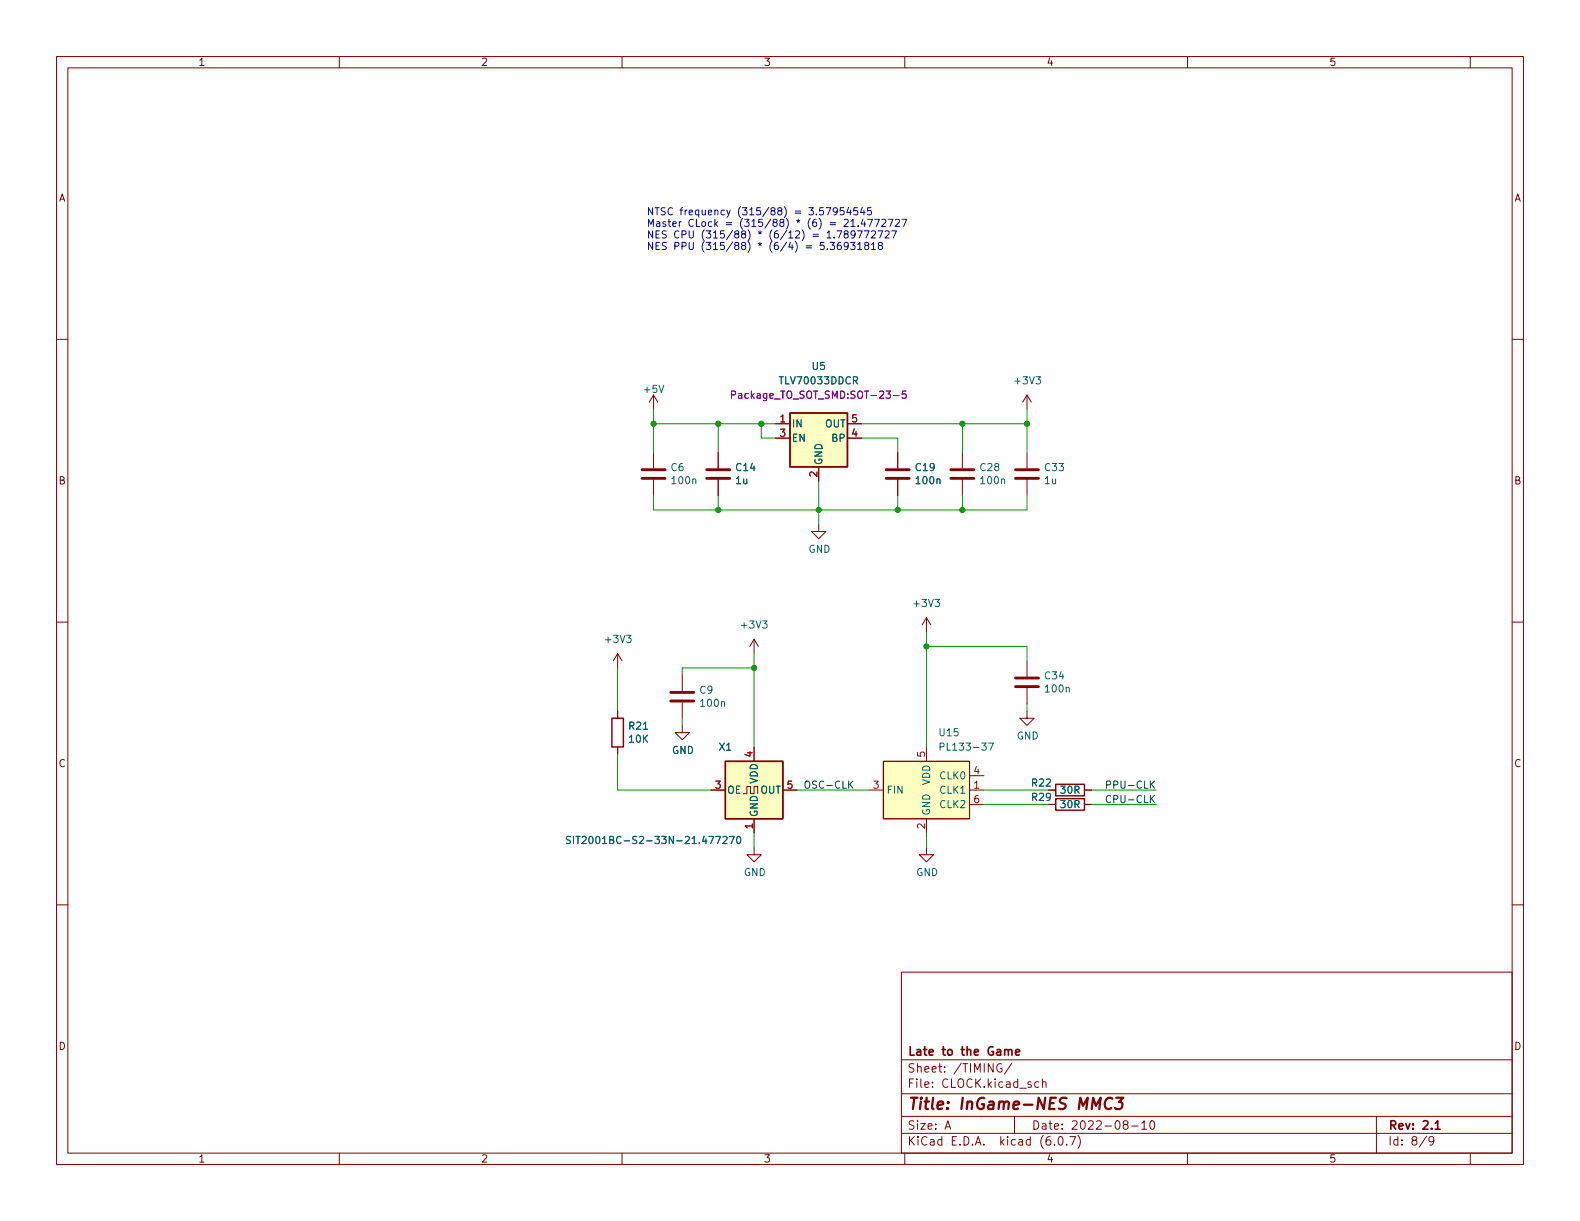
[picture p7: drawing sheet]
<svg xmlns="http://www.w3.org/2000/svg" width="279mm" height="216mm" viewBox="0 0 279 216" stroke-linecap="round" stroke-linejoin="round" font-family="sans-serif">
<g fill="none" stroke="#840000" stroke-width=".18">
<path d="M10 10h259.4v195.9h-259.4zM12 12h255.4v191.9h-255.4zM60 10v2M110 10v2M160 10v2M210 10v2M260 10v2M10 60h2M267.4 60h2M115.6 69.9l-.8 1.2M115.6 69.9v2.5M115.6 69.9l.7 1.2"/>
<path d="M137.2 74.9h2.5M137.2 77.5h2.5M149.9 74.9h2.5M149.9 77.5h2.5M181.6 69.9l-.8 1.2M181.6 69.9v2.5M181.6 69.9l.8 1.2M115.6 80v2.8M115.6 84.8v2.8M127 80v2.8M127 84.8v2.8M144.8 92.7v1.3h1.2l-1.2 1.3-1.3-1.3h1.3"/>
<path d="M144.8 82.6v2.5M158.7 80v2.8M158.7 84.8v2.8M170.2 80v2.8M170.2 84.8v2.8M181.6 80v2.8M181.6 84.8v2.8M10 110h2M109.2 115.6v2.5M109.2 115.6l-.7 1.2M109.2 115.6l.8 1.2M120.6 119.4v2.8"/>
<path d="M133.3 113l-.7 1.3M133.3 113v2.6M133.3 113l.8 1.3M163.8 109.2l-.7 1.3M163.8 109.2v2.6M163.8 109.2l.8 1.3M181.6 116.8v2.8M267.4 110h2M109.2 125.7v1.3M109.2 132.1v1.3M120.6 128.3v1.2h1.3l-1.3 1.3-1.2-1.3h1.2M120.6 124.2v2.8"/>
<path d="M125.7 139.7h2.6M133.3 132.1v2.5M138.4 139.7h2.6M153.7 139.7h2.5M156.2 134.6h15.2v10.2h-15.2zM163.8 132.1v2.5M171.4 139.7h2.6M171.4 137.2h2.6M181.6 125.7v1.3h1.3l-1.3 1.3-1.3-1.3h1.3M181.6 121.7v2.8M185.4 139.7h1.3M191.8 139.7h1.2"/>
<path d="M10 160h2M131.4 140.3h.7v-1.2h.6v1.2h.6v-1.2h.7v1.2M133.3 149.9v1.2h1.3l-1.3 1.3-1.2-1.3h1.2M133.3 144.8v2.5M163.8 149.9v1.2h1.3l-1.3 1.3-1.2-1.3h1.2M163.8 144.8v2.5M171.4 142.2h2.6M185.4 142.2h1.3M191.8 142.2h1.2M267.4 160h2M159.4 171.9h108v32h-108zM159.4 197.4h108"/>
<path d="M159.4 193.4h108M159.4 187.4h108M167.1 199.7l.5-1.5 .5 1.5M167.3 199.2h.7M177.1 188.1a.74 .74 0 0 0-.9 .6 .74 .74 0 0 0 .6 .9l.4-.2v-.5h-.3M178.9 188l-1.3 1.9M179.4 197.4v3M183.7 191.4l-.4-.1-.3 .3v.4l.1 .2h.6M184.3 191.4l.2-.1 .4 .1 .1 .9M184.3 190.8v1.5M198.9 198.8l-.3-.3 .1-.2 .2-.1h.4l.2 .3-.1 .2-.6 .2-.2 .2 .1 .4 .2 .2 .4-.1 .2-.2-.1-.4-.2-.2M200.1 199.1h1.2"/>
<path d="M201.9 198.6l.4-.4v1.5M201.9 199.7h.9M203.5 198.3l.2-.1a.81 .81 0 0 1 .6 .6 .81 .81 0 0 1-.3 .8l-.2 .1a.81 .81 0 0 1-.3-1.4zM243.4 197.4v6.5M60 203.9v2M110 203.9v2M159.4 200.4h108M160 203.9v2M186.5 202.3v.2M187.3 201h.2a.81 .81 0 0 1 .6 .6 .81 .81 0 0 1-.3 .8l-.2 .1a.81 .81 0 0 1-.6-.6 .81 .81 0 0 1 .3-.9zM188.6 202.3v.2M189.2 201h1l-.7 1.5"/>
<path d="M190.6 200.8a1.72 1.72 0 0 1 0 2.2M210 203.9v2M252.3 200.9l-1.3 1.9M253.5 201.6l-.2 .3h-.3l-.3-.3 .1-.6h.5l.2 .1a.99 .99 0 0 1-.4 1.4h-.3M260 203.9v2"/>
</g>
<path d="M177.7 185.7l.2-.1 .3 .1 .1 .9M178.3 185.8l.2-.2 .4 .1 .1 .9M179.6 186.1l.7-.2-.1-.2-.4-.1-.2 .2 .1 .7h.5M253.8 198.6l.4-.4v1.5M253.8 199.7h.9" fill="none" stroke="#840000" stroke-width=".3"/>
<path d="M196.7 194.3a.88 .88 0 0 0-1 0 .88 .88 0 0 0-.3 .9 .69 .69 0 0 0 .3 .8 .69 .69 0 0 0 .8-.1M197.4 194.1h1.2l-.7 .8h.3l.2 .2 .1 .1-.2 .7-.3 .2h-.6l-.2-.2" fill="none" stroke="#840000" stroke-width=".4"/>
<g fill="none" stroke="#840000" stroke-width=".51">
<path d="M113.5 83.1h4.1M113.5 84.6h4.1M125 83.1h4M125 84.6h4M156.7 83.1h4.1M156.7 84.6h4.1M168.1 83.1h4.1M168.1 84.6h4.1M179.6 83.1h4M179.6 84.6h4M179.6 119.9h4M118.6 122.4h4.1"/>
<path d="M118.6 124h4.1M179.6 121.4h4"/>
</g>
<g fill="#ffffc2" stroke="#ffffc2" stroke-width=".18">
<path d="M139.7 73h10.2v9.6h-10.2z"/>
<path d="M128.3 134.6h10.1v10.2h-10.1z"/>
<path d="M156.2 134.6h15.2v10.2h-15.2z"/>
</g>
<path d="M139.7 73h10.2v9.6h-10.2zM108.2 127h2v5.1h-2zM128.3 134.6h10.1v10.2h-10.1zM186.7 138.7h5.1v2h-5.1zM186.7 141.2h5.1v2.1h-5.1z" fill="none" stroke="#840000" stroke-width=".25"/>
<path d="M129.4 69.8h.6l.1-.2-.1-.3-.6-.1v1.2M160.2 69.2h-.6l-.1 .6 .2-.2 .4 .1 .2 .2-.1 .4-.2 .1-.5-.1" fill="none" stroke="#840084" stroke-width=".18"/>
<path d="M166.2 132h.6l.2-.2-.1-.3-.7-.1v1.3M174.8 131.4h.9l-.6 1.3M100.9 148l-.5-.1-.3 .2 .2 .3 .5 .3v.3l-.2 .2-.5-.1M101.4 147.9v1.3M101.8 147.9h.8M102.2 147.9v1.3M127.8 148l.5-.1 .3 .4-.8 .9h.8M129 147.9h.8l-.5 1.3M130.4 148l.2-.1a.68 .68 0 0 1 .4 .6 .68 .68 0 0 1-.4 .7l-.2-.2-.1-.3z" fill="none" stroke="#006464" stroke-width=".18"/>
<path d="M142.4 138.3l.2-.2a.43 .43 0 0 1 .6 .4v.5a.42 .42 0 0 1-.4 .4 .42 .42 0 0 1-.5-.4zM195.7 138.8l.6-.1 .1-.2v-.3l-.7-.1v1.3M196.4 140.8a.6 .6 0 0 0-.8 .4 .6 .6 0 0 0 .6 .7l.2-.1" fill="none" stroke="#0f0f0f" stroke-width=".18"/>
<g fill="none" stroke="#0000c2" stroke-width=".18">
<path d="M146.1 36.7h.8l-.5 1.3M148.1 37.3l-.3 .2h-.2l-.3-.2 .2-.5 .3-.1 .2 .1a.84 .84 0 0 1-.3 1.2h-.2M149.2 36.7h-.6l-.1 .6 .2-.1 .5 .1 .1 .2-.1 .4-.2 .1-.5-.1M149.3 38.9l.5-.1 .2 .3-.8 .9h.8M150.1 36.7l-.3 .9h.7M150.4 37.1v.9M150.5 39.1l.3-.3v1.2M151.6 36.7h-.6v.6l.1-.1 .5 .1 .1 .2-.1 .4-.2 .1-.4-.1M151.8 39.9v.1M152.5 36.7l-.3 .9h.8M152.6 38.7l-.3 .9h.8M152.8 37.1v.9"/>
<path d="M152.9 39.2v.8M153.4 38.8h.9l-.6 1.2M154 36.7h-.6v.6l.2-.1 .4 .1 .1 .2-.1 .4-.1 .1-.5-.1M154.7 38.8h.8l-.5 1.2M155.9 38.9l.5-.1 .2 .3-.7 .9h.7M157.1 38.8h.8l-.5 1.2M158.3 38.9l.5-.1 .3 .3-.8 .9h.8M159.5 38.8h.8l-.5 1.2M146.3 44v.1M146.8 42.9h.8l-.4 .4 .3 .2v.5l-.2 .1-.5-.1M148 40.8h.8l-.5 1.3M148.7 42.9h-.4a.86 .86 0 0 0 0 1.2l.4-.1 .1-.4-.3-.3h-.2l-.2 .3"/>
<path d="M149.5 41.4l-.2-.3v-.2l.2-.1 .4 .1 .1 .2-.1 .1-.5 .2-.1 .2v.2l.2 .3h.3l.2-.3-.1-.3-.1-.1M150 43.4l-.2 .2h-.3l-.2-.2 .1-.5h.4l.1 .1a.84 .84 0 0 1-.3 1.1h-.2M150.4 42.9h.8l-.4 .4 .3 .2v.5l-.1 .1-.6-.1M150.5 40h.7M151.2 41.4l-.2 .2h-.3l-.2-.2 .1-.5 .4-.1 .1 .1a.84 .84 0 0 1-.3 1.2h-.2M151.6 40.8h.9l-.6 1.3M151.7 43.2l.4-.3v1.2M151.7 44.1h.7M152.8 40.8h.9l-.6 1.3M153.1 43.4l-.2-.2 .1-.2 .1-.1h.4l.1 .2v.2l-.6 .2-.1 .1v.3l.2 .2h.3l.2-.2v-.3l-.2-.2M154.1 40.9l.5-.1 .2 .4-.8 .9h.8M154.1 43.2l.4-.3v1.2"/>
<path d="M154.1 44.1h.7M155.3 40.8h.8l-.5 1.3M155.6 43.4l-.3-.2 .1-.2 .2-.1h.3l.1 .2v.2l-.6 .2-.1 .1 .1 .4 .2 .1h.2l.2-.2v-.4l-.2-.1M156.5 40.9l.5-.1 .3 .4-.8 .9h.8M157.7 40.8h.8l-.5 1.3"/>
</g>
<g fill="none" stroke="#009600" stroke-width=".18">
<path d="M115.6 74.9h21.6M115.6 72.4v7.6M127 74.9v5.1M134.6 74.9v2.6h2.6M152.4 77.5h6.3v2.5M152.4 74.9h29.2M170.2 74.9v5.1M181.6 72.4v7.6M115.6 87.6v2.6h66v-2.6M127 87.6v2.6M144.8 85.1v7.6M158.7 87.6v2.6"/>
<path d="M170.2 87.6v2.6M109.2 118.1v7.6M133.3 115.6v16.5M133.3 118.1h-12.7v1.3M163.8 111.8v20.3M163.8 114.3h17.8v2.5M109.2 133.4v6.3h16.5M120.6 127v1.3M141 139.7h12.7M174 139.7h11.4M181.6 124.5v1.2M193 139.7h11.5"/>
<path d="M133.3 147.3v2.6M163.8 147.3v2.6M174 142.2h11.4M193 142.2h11.5"/>
</g>
<g fill="#009600" stroke="#009600" stroke-width=".18">
<circle cx="170.2" cy="90.2" r=".46"/>
<circle cx="127" cy="74.9" r=".46"/>
<circle cx="134.6" cy="74.9" r=".46"/>
<circle cx="127" cy="90.2" r=".46"/>
<circle cx="144.8" cy="90.2" r=".46"/>
<circle cx="115.6" cy="74.9" r=".46"/>
<circle cx="170.2" cy="74.9" r=".46"/>
<circle cx="181.6" cy="74.9" r=".46"/>
<circle cx="133.3" cy="118.1" r=".46"/>
<circle cx="158.7" cy="90.2" r=".46"/>
<circle cx="163.8" cy="114.3" r=".46"/>
</g>
<text font-size="2.8" fill="#840000" x="160.4" y="196.2">Title: InGame-NES MMC3</text>
<g font-size="2.1" fill="#840000">
<text x="160.4" y="189.7">Sheet: /TIMING/</text>
<text x="160.4" y="186.7">Late to the Game</text>
<text x="160.4" y="192.4">File: CLOCK.kicad_sch</text>
<text x="160.4" y="202.5">KiCad E.D.A. kicad (6.0.7)</text>
<text x="160.4" y="199.7">Size: A</text>
<text x="182.4" y="199.7">Date: 2022-08-10</text>
<text x="245.4" y="199.7">Rev: 2.1</text>
<text x="245.4" y="202.5">Id: 8/9</text>
</g>
<g font-size="1.8" fill="#840000">
<text x="35" y="11.6">1</text>
<text x="85" y="11.6">2</text>
<text x="135" y="11.6">3</text>
<text x="185" y="11.6">4</text>
<text x="235" y="11.6">5</text>
<text x="10.3" y="35.6">A</text>
<text x="267.7" y="35.6">A</text>
<text x="10.3" y="85.7">B</text>
<text x="267.7" y="85.7">B</text>
<text x="10.3" y="135.6">C</text>
<text x="267.7" y="135.6">C</text>
<text x="10.3" y="185.7">D</text>
<text x="267.7" y="185.7">D</text>
<text x="35" y="205.6">1</text>
<text x="85" y="205.6">2</text>
<text x="135" y="205.6">3</text>
<text x="185" y="205.6">4</text>
<text x="235" y="205.6">5</text>
</g>
<g font-size="1.8" fill="#0000c2">
<text x="114.3" y="38.1">NTSC frequency (315/88) = 3.57954545</text>
<text x="114.3" y="40.1">Master CLock = (315/88) * (6) = 21.4772727</text>
<text x="114.3" y="42.1">NES CPU (315/88) * (6/12) = 1.789772727</text>
<text x="114.3" y="44.2">NES PPU (315/88) * (6/4) = 5.36931818</text>
</g>
<g font-size="1.8" fill="#006464">
<text x="143.6" y="65.4">U5</text>
<text x="114" y="69.5">+5V</text>
<text x="138.1" y="67.9">TLV70033DDCR</text>
<text x="179.6" y="67.9">+3V3</text>
<text x="140" y="75.6">IN</text>
<text x="145.9" y="75.6">OUT</text>
<text x="118.7" y="83.3">C6</text>
<text x="130.2" y="83.3">C14</text>
<text x="140" y="78.1">EN</text>
<text x="145.4" y="82.3" transform="rotate(-90 145.4 82.3)">GND</text>
<text x="147.1" y="78.1">BP</text>
<text x="162" y="83.3">C19</text>
<text x="173.4" y="83.3">C28</text>
<text x="184.8" y="83.3">C33</text>
<text x="118.9" y="85.6">100n</text>
<text x="130.1" y="85.6">1u</text>
<text x="162.1" y="85.6">100n</text>
<text x="173.6" y="85.6">100n</text>
<text x="184.8" y="85.6">1u</text>
<text x="142.9" y="97.7">GND</text>
<text x="161.7" y="107.3">+3V3</text>
<text x="107.2" y="113.7">+3V3</text>
<text x="131.3" y="111.1">+3V3</text>
<text x="123.8" y="122.7">C9</text>
<text x="124" y="125">100n</text>
<text x="184.8" y="120.1">C34</text>
<text x="185" y="122.4">100n</text>
<text x="111.3" y="129">R21</text>
<text x="111.3" y="131.3">10K</text>
<text x="166.2" y="130.2">U15</text>
<text x="179.8" y="130.8">GND</text>
<text x="118.8" y="133.3">GND</text>
<text x="127.2" y="132.7">X1</text>
<text x="166.3" y="137.8">CLK0</text>
<text x="167" y="132.7">PL133-37</text>
<text x="128.5" y="140.3">OE</text>
<text x="134" y="138.6" transform="rotate(-90 134 138.6)">VDD</text>
<text x="134.4" y="140.3">OUT</text>
<text x="156.7" y="140.3">FIN</text>
<text x="164.5" y="138.9" transform="rotate(-90 164.5 138.9)">VDD</text>
<text x="166.3" y="140.3">CLK1</text>
<text x="166.3" y="142.9">CLK2</text>
<text x="182.5" y="141.6">R29</text>
<text x="182.5" y="139.1">R22</text>
<text x="187.6" y="142.9">30R</text>
<text x="187.6" y="140.3">30R</text>
<text x="103.2" y="149.2">SIT2001BC-S2-33N-21.477270</text>
<text x="134" y="144.5" transform="rotate(-90 134 144.5)">GND</text>
<text x="164.5" y="144.3" transform="rotate(-90 164.5 144.3)">GND</text>
<text x="131.5" y="154.9">GND</text>
<text x="162" y="154.9">GND</text>
</g>
<text font-size="1.8" fill="#840084" x="130.5" y="70.5">Package_TO_SOT_SMD:SOT-23-5</text>
<g font-size="1.8" fill="#a90000">
<text x="137.9" y="74.7">1</text>
<text x="137.9" y="77.2">3</text>
<text x="150.6" y="77.2">4</text>
<text x="150.6" y="74.7">5</text>
<text x="144.5" y="84.3" transform="rotate(-90 144.5 84.3)">2</text>
<text x="133.1" y="133.8" transform="rotate(-90 133.1 133.8)">4</text>
<text x="163.6" y="133.8" transform="rotate(-90 163.6 133.8)">5</text>
<text x="172.2" y="136.9">4</text>
<text x="126.5" y="139.4">3</text>
<text x="139.2" y="139.4">5</text>
<text x="154.4" y="139.4">3</text>
<text x="172.2" y="139.4">1</text>
<text x="172.2" y="142">6</text>
<text x="133.1" y="146.5" transform="rotate(-90 133.1 146.5)">1</text>
<text x="163.6" y="146.5" transform="rotate(-90 163.6 146.5)">2</text>
</g>
<g font-size="1.8" fill="#0f0f0f">
<text x="143.1" y="139.4">OSC-CLK</text>
<text x="196.5" y="142">CPU-CLK</text>
<text x="196.6" y="139.4">PPU-CLK</text>
</g>
</svg>
